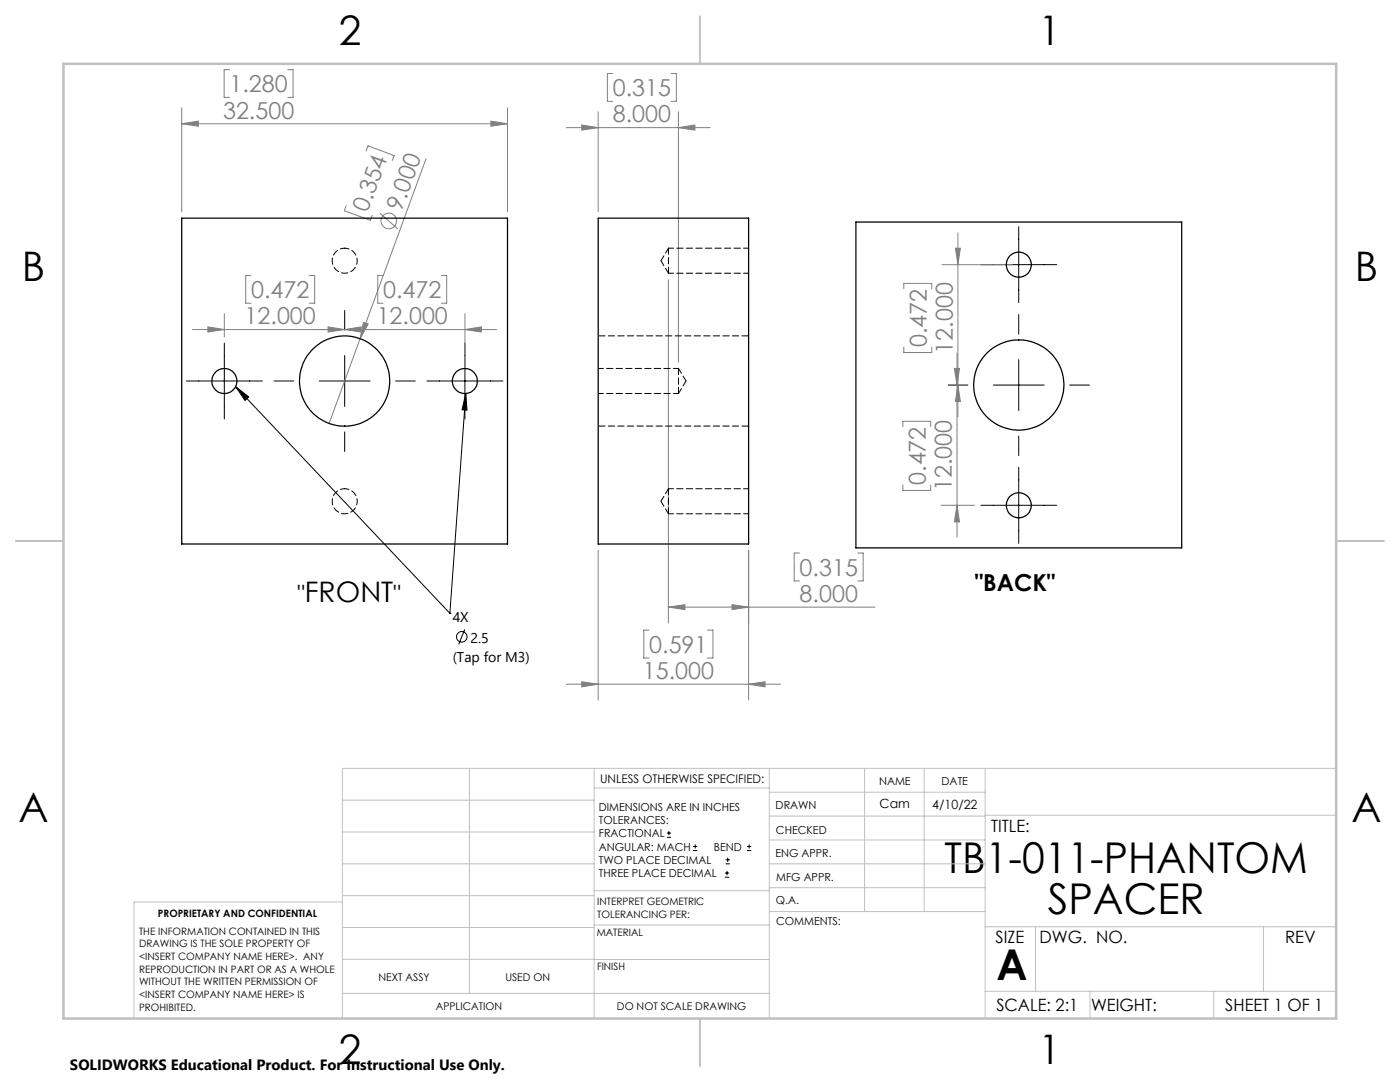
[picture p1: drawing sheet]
<svg xmlns="http://www.w3.org/2000/svg" width="279mm" height="216mm" viewBox="0 0 279 216" stroke-linecap="round" stroke-linejoin="round" font-family="sans-serif">
<g fill="none" stroke="#808080" stroke-width=".2">
<path d="M45.8 13.9h-1.1v5.5h1.1M57.4 13.9h1.1v5.5h-1.1M122.3 14.7h-1.1v5.5h1.1M133.9 14.7h1.1v5.5h-1.1M36.3 21.5v20.8M36.3 24.7h65M36.3 24.7l3.3-.5v1zM73.1 30.1l.3-1 5.3 1.9-.4 1M85 31.7l-13.1 35.9M98 24.2l3.3 .5-3.3 .5zM101.3 21.5v20.8M113 25.5h28.7"/>
<path d="M116.1 24.9l3.3 .6-3.3 .5zM119.4 22.3v20M135.4 25.5l3.3-.6v1.1zM135.4 22.3v50M50.1 55h-1.1v5.5h1.1M61.7 55h1.1v5.5h-1.1M69.1 41.1l-.4 1 5.2 1.9 .4-1M75.8 42.5l3.6 3.2M76.4 55h-1v5.5h1M88.1 55h1v5.5h-1M133.4 55.8v68.5M180.4 57.6v-1h5.5v1"/>
<path d="M188 52.8h14M190.7 49.5h1l-.5 3.3zM191.2 46.5v36.7M38.4 65.8h60.7M41.5 65.2l3.3 .6-3.3 .5zM44.8 62.6v4.6M65.5 65.2l3.3 .6-3.3 .5zM68.8 65.8l3.3-.6v1.1zM71.9 67.6l-6.2 16.9M72.5 64.3l1 .4-1.6 2.9zM92.8 62.6v12.2M92.8 65.8l3.3-.6v1.1z"/>
<path d="M180.4 69.3v1h5.5v-1M190.5 73.5h1l-.5 3.3zM191 70.5v36.7M191.2 76.8l.5 3.3h-1zM180.2 85.1v-1h5.5v1M180.2 96.8v1.1h5.5v-1.1M119.4 109.8v29.9M149.4 109.8v29.9M159.6 110.3h-1.1v5.6h1.1M171.2 110.3h1.1v5.6h-1.1M187.8 100.8h6.7M191 100.8l.5 3.3h-1z"/>
<path d="M113 136.5h42.8M116.1 136l3.3 .5-3.3 .6zM129.5 125.7h-1v5.6h1M133.4 121.1l3.3-.5v1zM133.4 121.1h41.2M141.2 125.7h1.1v5.6h-1.1M146.1 120.6l3.3 .5-3.3 .5zM149.4 136.5l3.3-.5v1.1z"/>
<circle cx="77.6" cy="44.1" r="1.56"/>
</g>
<g fill="none" stroke="#000" stroke-width=".2">
<path d="M195.8 52.8h15.1M203.3 45.2v15.2M37.2 76h15.2M44.8 68.5v15.1M47 77.2l2.6 2-.7 .7zM47 77.2l42.8 45.2M54.7 76h3.9M63.7 76h10.2M68.8 61.9v4M68.8 70.9v10.2M79 76h3.9M85.2 76h15.2"/>
<path d="M92.8 68.5v15.1M93 78.5l.2 3.3h-1zM93 78.5l-3.2 43.9M189.2 76.8h3.9M198.2 76.8h10.2M203.3 62.8v3.9M203.3 71.8v10.1M213.5 76.8h3.9M68.8 86.2v3.9M203.3 87v3.9M203.3 93.2v15.2M195.8 100.8h15.1"/>
<path d="M89.8 122.4h.1M92.7 125.6l-1.2 3M133.1 167.1h.8M133.1 166.2h.8M133.5 165.8v.9M138.3 169.7h.8M138.3 168.9h.8M138.7 168.5v.8M144.7 175h.8M144.7 174.2h.8M144.8 172.4h.9M144.8 171.6h.9"/>
<path d="M145.1 173.8v.8M145.2 171.1v.9M149.1 169.7h.8M149.1 168.9h.8M149.5 168.5v.8"/>
<circle cx="92.1" cy="127.1" r="1.06"/>
</g>
<g fill="none" stroke="#c0c0c0" stroke-width=".2">
<path d="M68.3 159.7h50.3M93.7 153.3v44.9M118.6 153.3v49.9M118.6 157.2h34.9M153.5 153.3v49.9M153.5 158.1h43.1M172.5 153.3v28.6M184.4 153.3v28.6M196.6 153.3v49.9M266.7 153.3h-198.4v49.9M68.3 178.7h50.3M68.3 172.4h50.3"/>
<path d="M68.3 166h50.3M68.3 180h-41.6v23.2M118.6 177.7h35M153.5 167.6h43.1M153.5 162.8h43.1M153.5 172.4h43.1M153.5 177.1h43.1M196.6 162.7h70.1M68.3 198.2h85.2M68.3 191.4l85.2 .1M68.3 185.1h50.3M118.6 184.6h35"/>
<path d="M153.6 181.9h43M196.6 197.8h70.1M196.6 184.9h70.1M206.7 184.9v12.9M217.5 197.8v5.4M242.2 197.8v5.4M252.2 184.9v12.9"/>
</g>
<path d="M139.7 3.2v9.5M3.1 107.9h9.6M266.7 107.9h9.5M139.7 203.2v9.6" fill="none" stroke="#c0c0c0" stroke-width=".25"/>
<path d="M12.7 12.7h254v190.5h-254z" fill="none" stroke="#c0c0c0" stroke-width=".5"/>
<path d="M93 78.5l.2 3.3h-1zM47 77.2l2.6 2-.7 .7z" fill="#000"/>
<g fill="#808080">
<path d="M72.5 64.3l1 .4-1.6 2.9z"/>
<path d="M92.8 65.8l3.3-.6v1.1zM65.5 65.2l3.3 .6-3.3 .5zM98 24.2l3.3 .5-3.3 .5zM36.3 24.7l3.3-.5v1zM135.4 25.5l3.3-.6v1.1zM116.1 24.9l3.3 .6-3.3 .5z"/>
<path d="M41.5 65.2l3.3 .6-3.3 .5zM68.8 65.8l3.3-.6v1.1zM133.4 121.1l3.3-.5v1zM146.1 120.6l3.3 .5-3.3 .5zM116.1 136l3.3 .5-3.3 .6zM149.4 136.5l3.3-.5v1.1z"/>
<path d="M191 100.8l.5 3.3h-1zM190.5 73.5h1l-.5 3.3z"/>
<path d="M190.7 49.5h1l-.5 3.3zM191.2 76.8l.5 3.3h-1z"/>
</g>
<g fill="none" stroke="#000" stroke-width=".25">
<path d="M36.3 43.5h65v65h-65zM119.4 43.5h30v65h-30zM170.8 44.3h65v65h-65z"/>
<circle cx="203.3" cy="52.8" r="2.49"/>
<circle cx="44.8" cy="76" r="2.49"/>
<circle cx="68.8" cy="76" r="9"/>
<circle cx="92.8" cy="76" r="2.5"/>
<circle cx="203.3" cy="76.8" r="9"/>
<circle cx="203.3" cy="100.8" r="2.5"/>
</g>
<path d="M68.8 49.5a2.5 2.5 0 0 1 2.2 3.6 2.5 2.5 0 0 1-4.2 .4 2.5 2.5 0 0 1 1.6-3.9l.4-.1M68.8 97.5a2.5 2.5 0 0 1 2.2 3.6 2.5 2.5 0 0 1-4.2 .4 2.5 2.5 0 0 1 1.6-3.9l.4-.1" fill="none" stroke="#000" stroke-width=".2" stroke-dasharray="1.3 .6" stroke-dashoffset=".4"/>
<path d="M133.4 49.5v5M135.4 78.5v-5M133.4 97.5v5" fill="none" stroke="#000" stroke-width=".2" stroke-dasharray="1.3 .6"/>
<path d="M131.9 52l1.5 2.5M133.4 49.5l-1.5 2.5M135.4 78.5l1.5-2.5M136.9 76l-1.5-2.5M133.4 97.5l-1.5 2.5M131.9 100l1.5 2.5" fill="none" stroke="#000" stroke-width=".2" stroke-dasharray="1.3 .6" stroke-dashoffset=".1"/>
<path d="M133.4 54.5h16M149.4 49.5h-16M119.4 78.5h16M135.4 73.5h-16M149.4 97.5h-16M133.4 102.5h16" fill="none" stroke="#000" stroke-width=".2" stroke-dasharray="1.3 .6" stroke-dashoffset=".3"/>
<path d="M149.4 67h-30M119.4 85h30" fill="none" stroke="#000" stroke-width=".2" stroke-dasharray="1.3 .6" stroke-dashoffset="-.1"/>
<g font-size="8.5">
<text x="188.5" y="174.2">TB1-011-PHANTOM</text>
<text x="209.1" y="182.3">SPACER</text>
<text x="198.9" y="195.5">A</text>
</g>
<g font-size="8.1">
<text x="67.6" y="8.9">2</text>
<text x="207.3" y="8.9">1</text>
<text x="4.4" y="56.2">B</text>
<text x="270.4" y="56.2">B</text>
<text x="3.7" y="164.1">A</text>
<text x="269.7" y="164.1">A</text>
<text x="67.6" y="212.4">2</text>
<text x="207.3" y="212.4">1</text>
</g>
<text font-size="5.6" x="60.8" y="120.2">FRONT</text>
<g font-size="4.7" fill="#808080">
<text x="44.5" y="23.6">32.500</text>
<text x="45.8" y="18.4">1.280</text>
<text x="122.3" y="19.2">0.315</text>
<text x="122.3" y="24.4">8.000</text>
<text x="73.4" y="42.6" transform="rotate(-70 73.4 42.6)">0.354</text>
<text x="80.1" y="42.3" transform="rotate(-70 80.1 42.3)">9.000</text>
<text x="50.1" y="59.5">0.472</text>
<text x="76.5" y="59.5">0.472</text>
<text x="48.8" y="64.7">12.000</text>
<text x="75.2" y="64.7">12.000</text>
<text x="184.9" y="69.2" transform="rotate(-90 184.9 69.2)">0.472</text>
<text x="190.2" y="70.5" transform="rotate(-90 190.2 70.5)">12.000</text>
<text x="184.7" y="96.8" transform="rotate(-90 184.7 96.8)">0.472</text>
<text x="190" y="98.1" transform="rotate(-90 190 98.1)">12.000</text>
<text x="159.6" y="114.9">0.315</text>
<text x="159.6" y="120.1">8.000</text>
<text x="129.6" y="130.3">0.591</text>
<text x="128.3" y="135.5">15.000</text>
</g>
<g font-size="4.7">
<text x="194.6" y="117.9">&quot;BACK&quot;</text>
<text x="59.4" y="120.2">&quot;</text>
<text x="78.5" y="120.2">&quot;</text>
</g>
<g font-size="3.4">
<text x="197.8" y="166">TITLE:</text>
<text x="198.7" y="188.1">SIZE</text>
<text x="207.5" y="188.1">DWG. NO.</text>
<text x="256.5" y="188.2">REV</text>
<text x="198.8" y="201.7">SCALE: 2:1</text>
<text x="217.7" y="201.8">WEIGHT:</text>
<text x="244.5" y="201.7">SHEET 1 OF 1</text>
</g>
<text font-size="3" x="14" y="213.5">SOLIDWORKS Educational Product. For Instructional Use Only.</text>
<g font-size="2.8">
<text x="90.3" y="124.2">4X</text>
<text x="93.9" y="128.3">2.5</text>
<text x="90.3" y="132.1">(Tap for M3)</text>
</g>
<g font-size="2.5">
<text x="175.5" y="161.3">Cam</text>
<text x="186.1" y="161.4">4/10/22</text>
</g>
<text font-size="2.4" x="119.8" y="156.2">UNLESS OTHERWISE SPECIFIED:</text>
<g font-size="2.2">
<text x="119.5" y="161.8">DIMENSIONS ARE IN INCHES</text>
<text x="154.8" y="161.4">DRAWN</text>
<text x="175.4" y="156.6">NAME</text>
<text x="187.9" y="156.7">DATE</text>
<text x="119.5" y="164.4">TOLERANCES:</text>
<text x="119.5" y="167.1">FRACTIONAL</text>
<text x="154.9" y="166.3">CHECKED</text>
<text x="119.5" y="169.7">ANGULAR: MACH</text>
<text x="119.5" y="172.4">TWO PLACE DECIMAL</text>
<text x="142.5" y="169.7">BEND</text>
<text x="154.8" y="171">ENG APPR.</text>
<text x="119.5" y="175">THREE PLACE DECIMAL</text>
<text x="154.9" y="175.7">MFG APPR.</text>
<text x="154.9" y="180.4">Q.A.</text>
<text x="154.9" y="184.6">COMMENTS:</text>
</g>
<g font-size="2.1">
<text x="75.5" y="195.7">NEXT ASSY</text>
<text x="100.9" y="195.7">USED ON</text>
<text x="86.9" y="201.5">APPLICATION</text>
<text x="123.1" y="201.6">DO NOT SCALE DRAWING</text>
</g>
<g font-size="2">
<text x="31.5" y="182.9">PROPRIETARY AND CONFIDENTIAL</text>
<text x="119.2" y="180.6">INTERPRET GEOMETRIC</text>
<text x="119.2" y="183.1">TOLERANCING PER:</text>
<text x="27.8" y="186.5">THE INFORMATION CONTAINED IN THIS</text>
<text x="27.8" y="189">DRAWING IS THE SOLE PROPERTY OF</text>
<text x="27.8" y="191.6">&lt;INSERT COMPANY NAME HERE&gt;. ANY</text>
<text x="119.1" y="186.7">MATERIAL</text>
<text x="27.8" y="194.1">REPRODUCTION IN PART OR AS A WHOLE</text>
<text x="27.8" y="196.6">WITHOUT THE WRITTEN PERMISSION OF</text>
<text x="119.1" y="193.5">FINISH</text>
<text x="27.8" y="199.1">&lt;INSERT COMPANY NAME HERE&gt; IS</text>
<text x="27.8" y="201.7">PROHIBITED.</text>
</g>
</svg>
